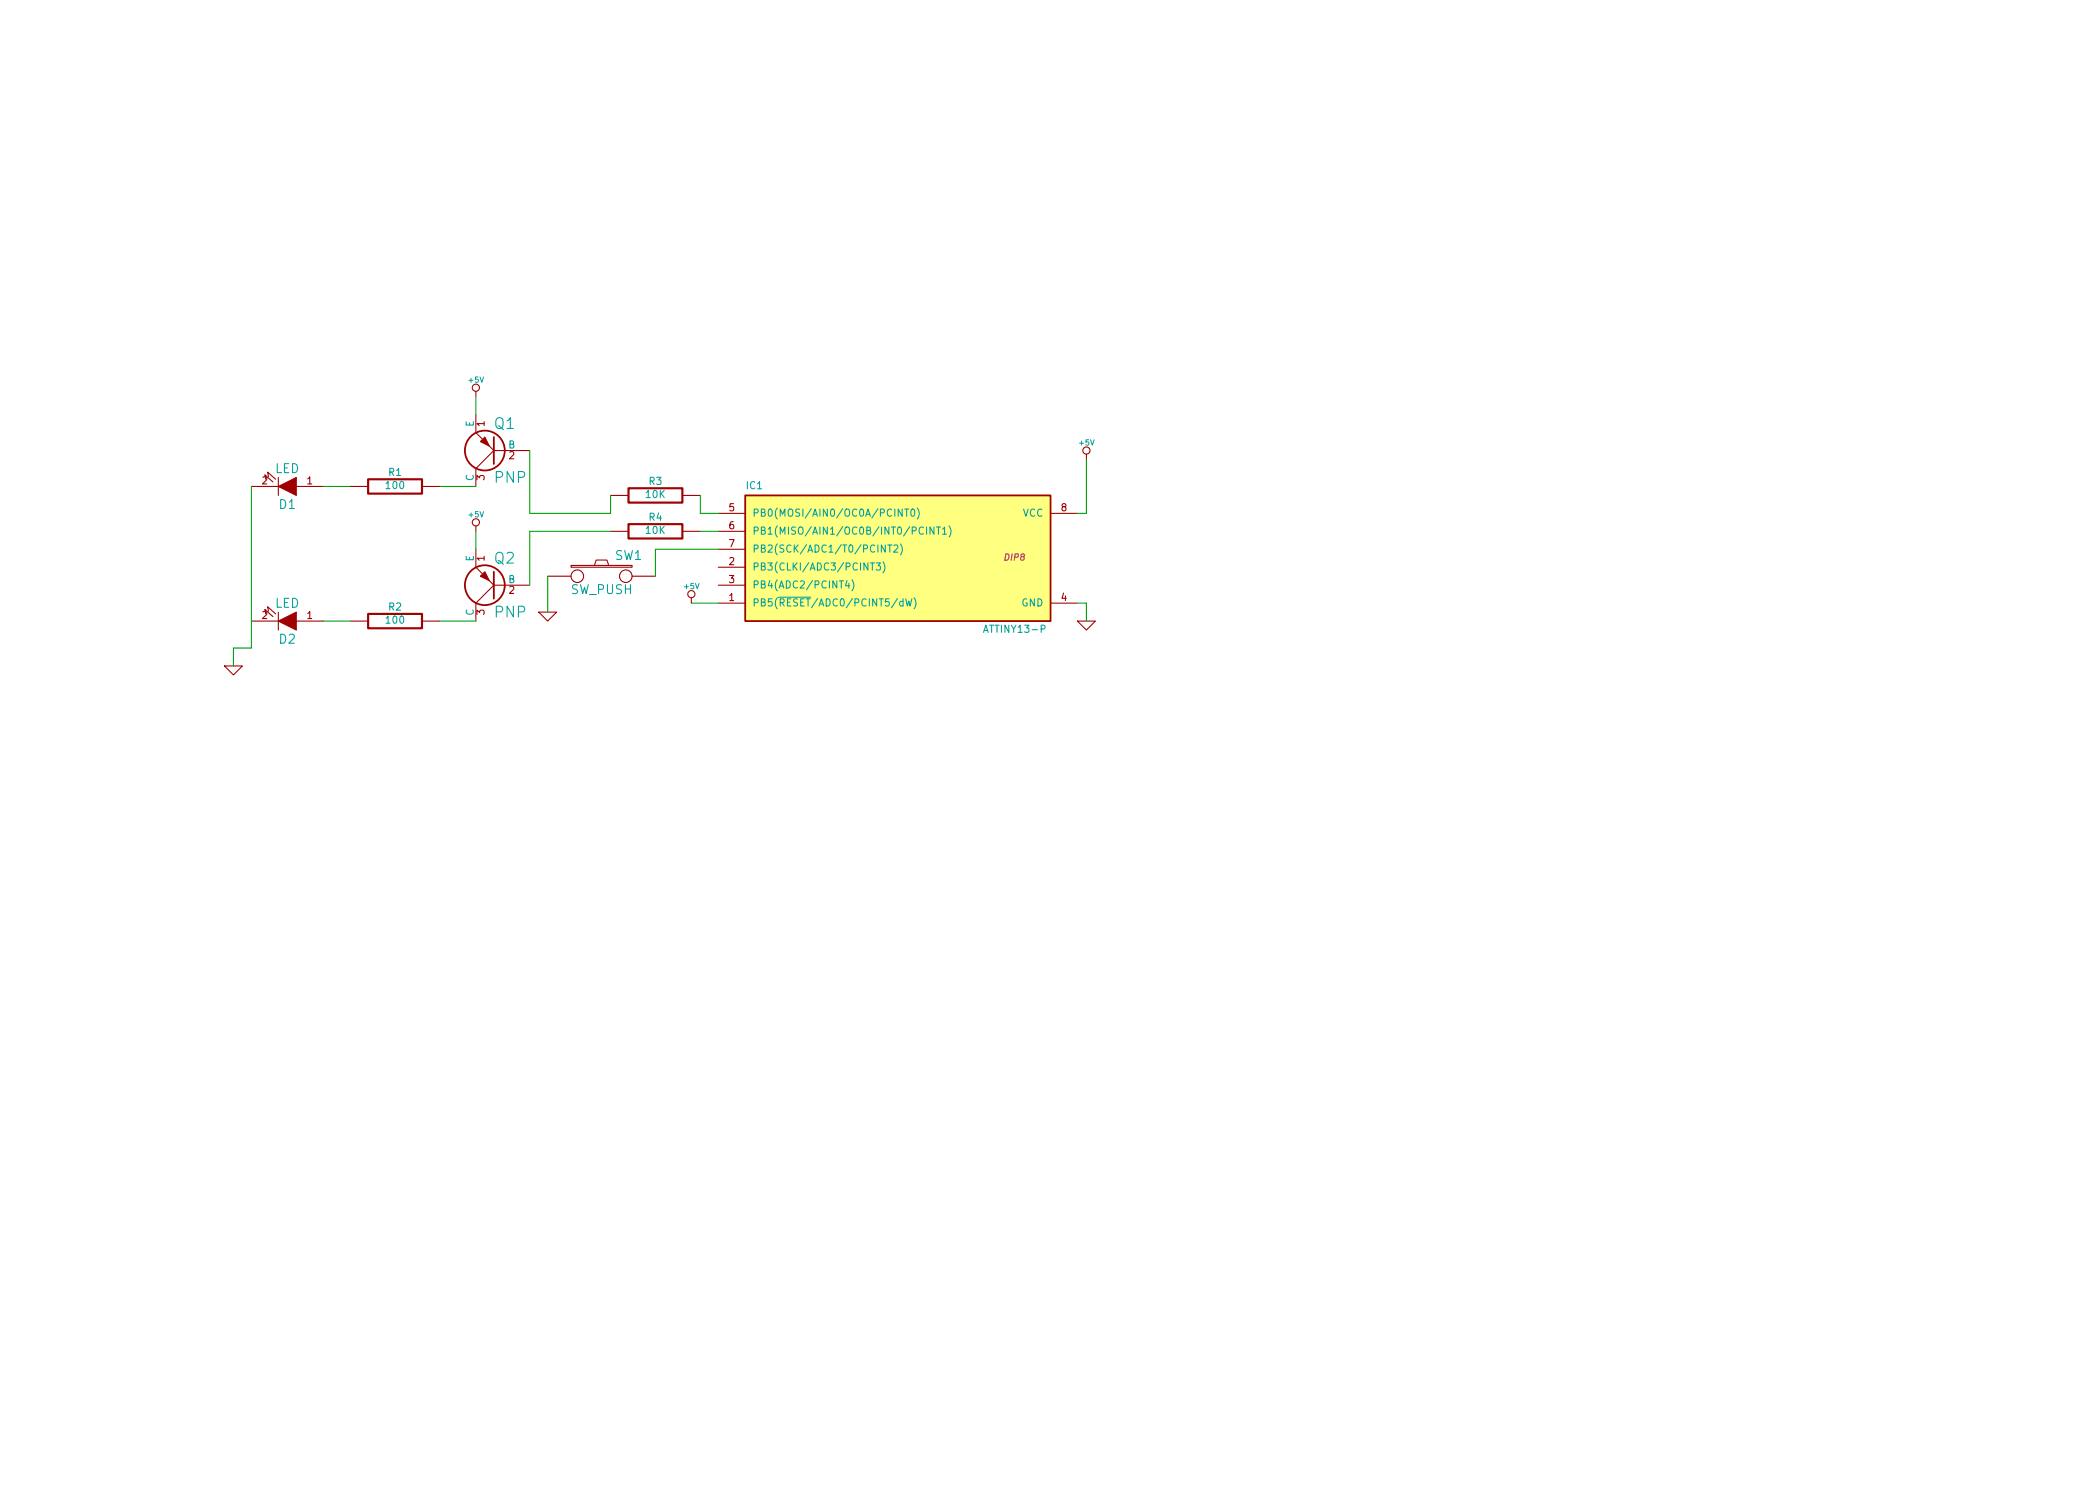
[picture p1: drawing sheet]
EESchema Schematic File Version 2
LIBS:power
LIBS:device
LIBS:transistors
LIBS:conn
LIBS:linear
LIBS:regul
LIBS:74xx
LIBS:cmos4000
LIBS:adc-dac
LIBS:memory
LIBS:xilinx
LIBS:special
LIBS:microcontrollers
LIBS:dsp
LIBS:microchip
LIBS:analog_switches
LIBS:motorola
LIBS:texas
LIBS:intel
LIBS:audio
LIBS:interface
LIBS:digital-audio
LIBS:philips
LIBS:display
LIBS:cypress
LIBS:siliconi
LIBS:opto
LIBS:atmel
LIBS:contrib
LIBS:valves
EELAYER 27 0
EELAYER END
$Descr A4 11693 8268
encoding utf-8
Sheet 1 1
Title ""
Date "26 mar 2017"
Rev ""
Comp ""
Comment1 ""
Comment2 ""
Comment3 ""
Comment4 ""
$EndDescr
$Comp
L ATTINY13-P IC1
U 1 1
P 5000 3100
F 0 "IC1" H 4200 3500 40  0000 C CNN
F 1 "ATTINY13-P" H 5650 2700 40  0000 C CNN
F 2 "DIP8" H 5650 3100 35  0000 C CIN
F 3 "" H 4200 3450 60  0000 C CNN
	1    5000 3100
	1    0    0    -1  
$EndComp
$Comp
L +5V #PWR5
U 1 1
P 6050 2550
F 0 "#PWR5" H 6050 2640 20  0001 C CNN
F 1 "+5V" H 6050 2640 30  0000 C CNN
F 2 "" H 6050 2550 60  0000 C CNN
F 3 "" H 6050 2550 60  0000 C CNN
	1    6050 2550
	1    0    0    -1  
$EndComp
$Comp
L GND #PWR4
U 1 1
P 6050 3450
F 0 "#PWR4" H 6050 3450 30  0001 C CNN
F 1 "GND" H 6050 3380 30  0001 C CNN
F 2 "" H 6050 3450 60  0000 C CNN
F 3 "" H 6050 3450 60  0000 C CNN
	1    6050 3450
	1    0    0    -1  
$EndComp
Wire Wire Line
	6000 3350 6050 3350
Wire Wire Line
	6050 3350 6050 3450
$Comp
L PNP Q2
U 1 1
P 2750 3250
F 0 "Q2" H 2750 3100 60  0000 R CNN
F 1 "PNP" H 2750 3400 60  0000 R CNN
F 2 "~" H 2750 3250 60  0000 C CNN
F 3 "~" H 2750 3250 60  0000 C CNN
	1    2750 3250
	-1   0    0    1   
$EndComp
$Comp
L PNP Q1
U 1 1
P 2750 2500
F 0 "Q1" H 2750 2350 60  0000 R CNN
F 1 "PNP" H 2750 2650 60  0000 R CNN
F 2 "~" H 2750 2500 60  0000 C CNN
F 3 "~" H 2750 2500 60  0000 C CNN
	1    2750 2500
	-1   0    0    1   
$EndComp
$Comp
L R R3
U 1 1
P 3650 2750
F 0 "R3" V 3730 2750 40  0000 C CNN
F 1 "10K" V 3657 2751 40  0000 C CNN
F 2 "~" V 3580 2750 30  0000 C CNN
F 3 "~" H 3650 2750 30  0000 C CNN
	1    3650 2750
	0    -1   -1   0   
$EndComp
$Comp
L R R4
U 1 1
P 3650 2950
F 0 "R4" V 3730 2950 40  0000 C CNN
F 1 "10K" V 3657 2951 40  0000 C CNN
F 2 "~" V 3580 2950 30  0000 C CNN
F 3 "~" H 3650 2950 30  0000 C CNN
	1    3650 2950
	0    -1   -1   0   
$EndComp
$Comp
L LED D1
U 1 1
P 1600 2700
F 0 "D1" H 1600 2800 50  0000 C CNN
F 1 "LED" H 1600 2600 50  0000 C CNN
F 2 "~" H 1600 2700 60  0000 C CNN
F 3 "~" H 1600 2700 60  0000 C CNN
	1    1600 2700
	-1   0    0    1   
$EndComp
$Comp
L SW_PUSH SW1
U 1 1
P 3350 3200
F 0 "SW1" H 3500 3310 50  0000 C CNN
F 1 "SW_PUSH" H 3350 3120 50  0000 C CNN
F 2 "~" H 3350 3200 60  0000 C CNN
F 3 "~" H 3350 3200 60  0000 C CNN
	1    3350 3200
	1    0    0    -1  
$EndComp
$Comp
L +5V #PWR3
U 1 1
P 3850 3350
F 0 "#PWR3" H 3850 3440 20  0001 C CNN
F 1 "+5V" H 3850 3440 30  0000 C CNN
F 2 "" H 3850 3350 60  0000 C CNN
F 3 "" H 3850 3350 60  0000 C CNN
	1    3850 3350
	1    0    0    -1  
$EndComp
Wire Wire Line
	4000 3350 3850 3350
Wire Wire Line
	4000 2850 3900 2850
Wire Wire Line
	3900 2950 4000 2950
Wire Wire Line
	3400 2950 2950 2950
Wire Wire Line
	2950 2950 2950 3250
Wire Wire Line
	3400 2850 2950 2850
Wire Wire Line
	2950 2850 2950 2500
Wire Wire Line
	4000 3050 3650 3050
Wire Wire Line
	3650 3050 3650 3200
$Comp
L GND #PWR2
U 1 1
P 3050 3400
F 0 "#PWR2" H 3050 3400 30  0001 C CNN
F 1 "GND" H 3050 3330 30  0001 C CNN
F 2 "" H 3050 3400 60  0000 C CNN
F 3 "" H 3050 3400 60  0000 C CNN
	1    3050 3400
	1    0    0    -1  
$EndComp
Wire Wire Line
	3050 3200 3050 3400
$Comp
L R R2
U 1 1
P 2200 3450
F 0 "R2" V 2280 3450 40  0000 C CNN
F 1 "100" V 2207 3451 40  0000 C CNN
F 2 "~" V 2130 3450 30  0000 C CNN
F 3 "~" H 2200 3450 30  0000 C CNN
	1    2200 3450
	0    -1   -1   0   
$EndComp
$Comp
L R R1
U 1 1
P 2200 2700
F 0 "R1" V 2280 2700 40  0000 C CNN
F 1 "100" V 2207 2701 40  0000 C CNN
F 2 "~" V 2130 2700 30  0000 C CNN
F 3 "~" H 2200 2700 30  0000 C CNN
	1    2200 2700
	0    -1   -1   0   
$EndComp
Wire Wire Line
	2450 2700 2650 2700
Wire Wire Line
	2450 3450 2650 3450
$Comp
L LED D2
U 1 1
P 1600 3450
F 0 "D2" H 1600 3550 50  0000 C CNN
F 1 "LED" H 1600 3350 50  0000 C CNN
F 2 "~" H 1600 3450 60  0000 C CNN
F 3 "~" H 1600 3450 60  0000 C CNN
	1    1600 3450
	-1   0    0    1   
$EndComp
Wire Wire Line
	1950 3450 1800 3450
Wire Wire Line
	1950 2700 1800 2700
$Comp
L GND #PWR1
U 1 1
P 1300 3700
F 0 "#PWR1" H 1300 3700 30  0001 C CNN
F 1 "GND" H 1300 3630 30  0001 C CNN
F 2 "" H 1300 3700 60  0000 C CNN
F 3 "" H 1300 3700 60  0000 C CNN
	1    1300 3700
	1    0    0    -1  
$EndComp
Wire Wire Line
	1400 2700 1400 3600
Wire Wire Line
	1400 3600 1300 3600
Wire Wire Line
	1300 3600 1300 3700
$Comp
L +5V #PWR?
U 1 1
P 2650 2950
F 0 "#PWR?" H 2650 3040 20  0001 C CNN
F 1 "+5V" H 2650 3040 30  0000 C CNN
F 2 "" H 2650 2950 60  0000 C CNN
F 3 "" H 2650 2950 60  0000 C CNN
	1    2650 2950
	1    0    0    -1  
$EndComp
$Comp
L +5V #PWR?
U 1 1
P 2650 2200
F 0 "#PWR?" H 2650 2290 20  0001 C CNN
F 1 "+5V" H 2650 2290 30  0000 C CNN
F 2 "" H 2650 2200 60  0000 C CNN
F 3 "" H 2650 2200 60  0000 C CNN
	1    2650 2200
	1    0    0    -1  
$EndComp
Wire Wire Line
	2650 2200 2650 2300
Wire Wire Line
	2650 2950 2650 3050
Wire Wire Line
	6000 2850 6050 2850
Wire Wire Line
	6050 2850 6050 2550
Wire Wire Line
	3900 2850 3900 2750
Wire Wire Line
	3400 2750 3400 2850
$EndSCHEMATC
